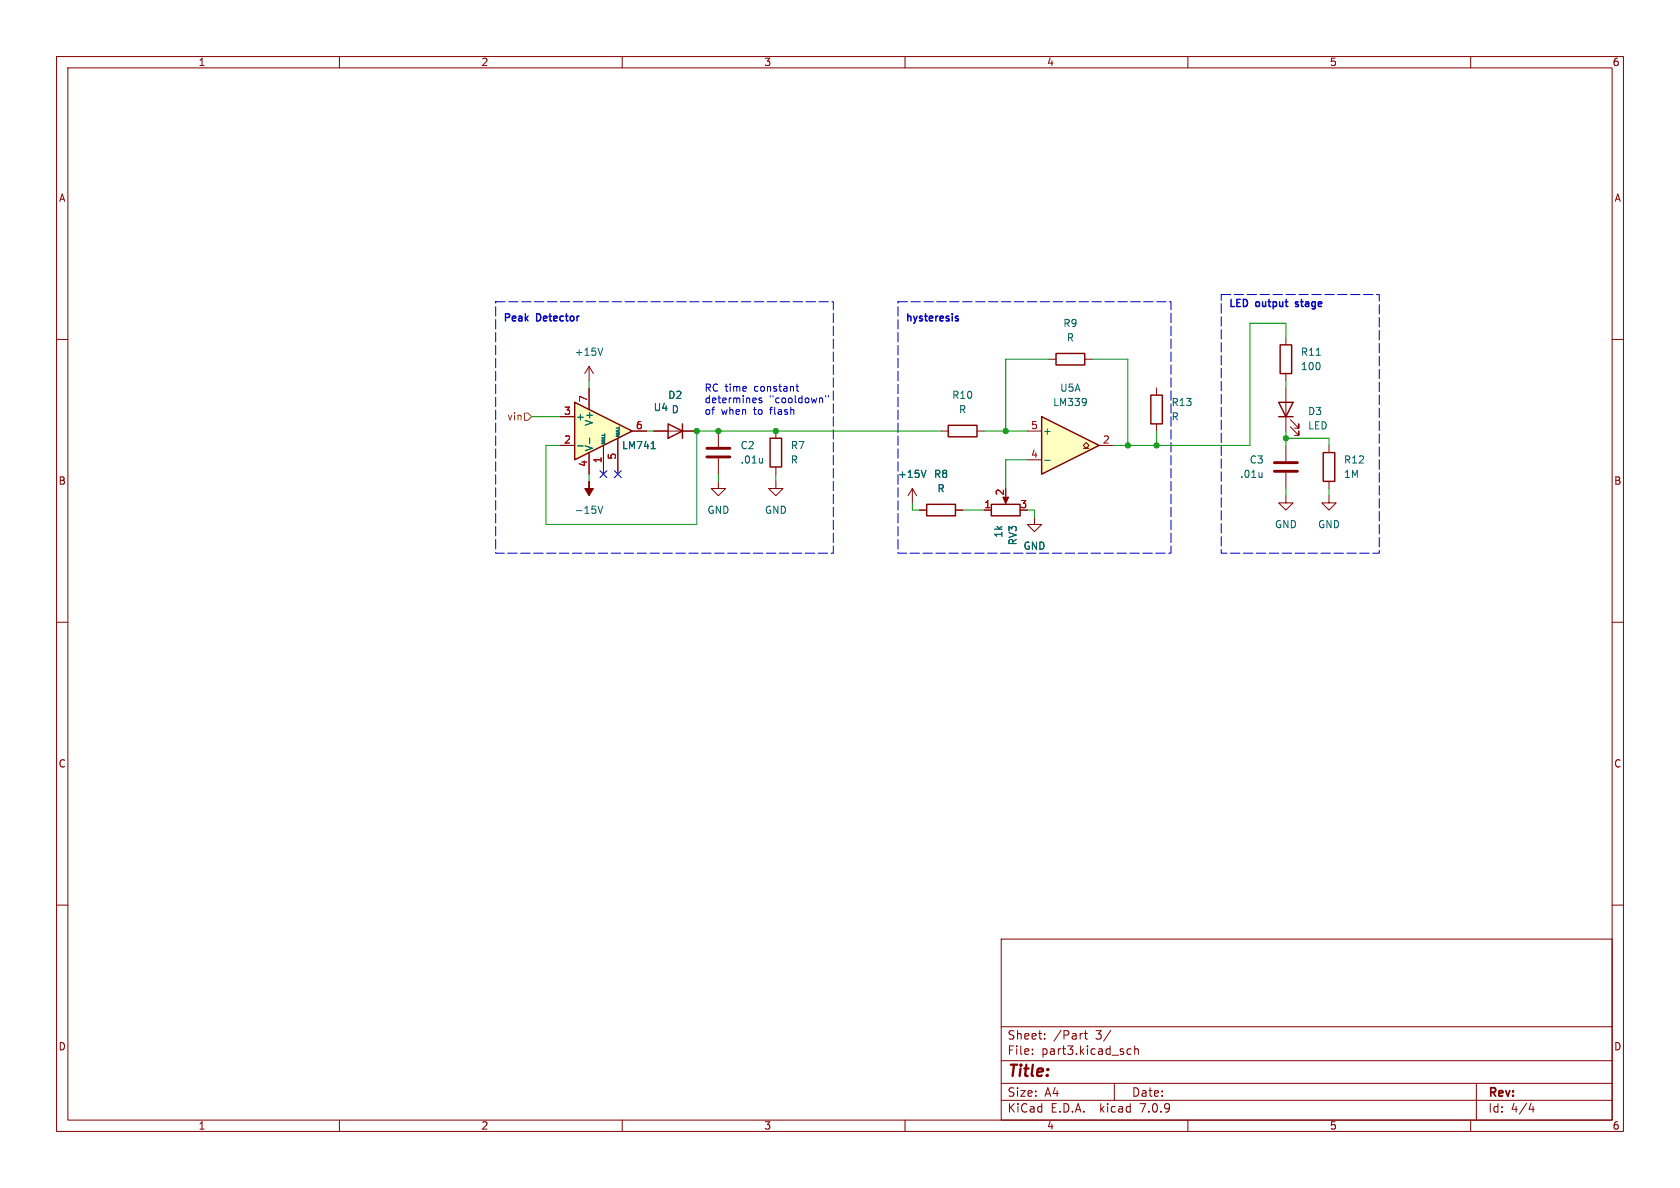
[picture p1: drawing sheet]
<svg xmlns="http://www.w3.org/2000/svg" width="297mm" height="210mm" viewBox="0 0 297 210" stroke-linecap="round" stroke-linejoin="round" font-family="sans-serif">
<g fill="none" stroke="#840000" stroke-width=".18">
<path d="M10 10h277v190h-277zM12 12h273v186h-273zM60 10v2M110 10v2M160 10v2M210 10v2M260 10v2M10 60h2M285 60h2M104.1 64.8l-.7 1.2M104.1 64.8v2.5M104.1 64.8l.8 1.2"/>
<path d="M127 76.2v2.8M137.2 76.2v1.3M127 85.1v1.3h1.3l-1.3 1.2-1.3-1.2h1.3M127 81v2.8M137.2 85.1v1.3h1.2l-1.2 1.2-1.3-1.2h1.3M137.2 82.6v1.2M161.3 86.4l-.8 1.2M161.3 86.4v2.5M161.3 86.4l.8 1.2M10 110h2M285 110h2M10 160h2"/>
<path d="M285 160h2M177 166h108v32h-108zM60 198v2M110 198v2M160 198v2M177 194.5h108M177 191.5h108M177 187.5h108M177 181.5h108M182.5 186.3v.1M182.5 185.5v.1M184.7 183.6v.1"/>
<path d="M184.7 182.8v.1M191.2 182.7h.2M191.7 182.7h.5M191.9 182.2v1.3l.3 .2M196.4 182.1l-1.3 2M197 191.5v3M199.2 186.1l.3 .3 .5-.1M200 185.5l-.5-.1-.3 .3M200.6 185.5l.2-.1 .4 .1v.9M200.6 184.9v1.5M210 198v2M260 198v2"/>
<path d="M261 191.5v6.5M270.7 195l-.4 1.1h.9M271 195.6v1"/>
</g>
<path d="M136.1 77.5h2.1v5.1h-2.1z" fill="none" stroke="#840000" stroke-width=".25"/>
<path d="M125 79.2h4M125 80.8h4" fill="none" stroke="#840000" stroke-width=".51"/>
<path d="M106.6 61.5l-.5 1.3M105.7 89.5l.4 1.2 .5-1.2M134.8 81v.9M134.8 81.7l-.1 .1M163.7 83.1l-.4 1.3" fill="none" stroke="#006464" stroke-width=".18"/>
<path d="M104.1 85.1v1.3h.8l-.8 1.2-.7-1.2h.7z" fill="#840000" stroke="#840000" stroke-width=".18"/>
<path d="M101.6 71.1l10.2 5.1-10.2 5.1z" fill="#ffffc2"/>
<path d="M101.6 71.1l10.2 5.1-10.2 5.1zM118.1 74.9l2.5 1.3-2.5 1.3zM120.6 74.9v2.6M167.6 75.2h5.1v2h-5.1zM186.7 62.5h5.1v2h-5.1zM203.5 69.9h2v5h-2zM226.1 71.1h2.5l-1.3 2.6zM226.1 73.7h2.5M226.3 61h2v5h-2zM233.9 80h2.1v5.1h-2.1z" fill="none" stroke="#840000" stroke-width=".25"/>
<g fill="none" stroke="#840000" stroke-width=".18">
<path d="M227.3 59.7v1.3M99.1 78.7h2.5M99.1 73.7h2.5M104.1 68.6v3.8M106.7 78.7v5.1M109.2 77.5v6.3M111.8 76.2h2.5M115.6 76.2h7.6M166.4 76.2h1.2M172.7 76.2h1.3M185.4 63.5h1.3M191.8 63.5h1.2"/>
<path d="M204.5 68.6v1.3M204.5 74.9v1.3M227.3 66v1.3M227.3 68.6v7.6M227.3 78.7v2.8M228.1 75.4l1.5 1.6v-.8v.8h-.7M228.1 74.2l1.5 1.5v-.8v.8h-.7M234.9 78.7v1.3M104.1 80v3.8M227.3 87.6v1.3h1.3l-1.3 1.3-1.2-1.3h1.2M227.3 83.6v2.8M234.9 87.6v1.3h1.3l-1.3 1.3-1.2-1.3h1.2"/>
<path d="M234.9 85.1v1.3"/>
</g>
<path d="M102.1 78.8h1M104.2 77.4v1M115.1 79.3h.7M232.7 62.8h.7M223.1 83.6v.8M223.1 84.3h-.1" fill="none" stroke="#006464" stroke-width=".18"/>
<path d="M225.3 83.3h4.1M225.3 81.8h4.1" fill="none" stroke="#840000" stroke-width=".51"/>
<path d="M184.1 73.7l10.2 5-10.2 5.1z" fill="#ffffc2"/>
<path d="M184.1 73.7l10.2 5-10.2 5.1zM163.8 89.2h5.1v2h-5.1zM175.3 89.2h5v2h-5z" fill="none" stroke="#840000" stroke-width=".25"/>
<g fill="none" stroke="#840000" stroke-width=".18">
<path d="M99.1 78.7h2.5M99.1 73.7h2.5M104.1 68.6v3.8M106.7 78.7v5.1M109.2 77.5v6.3M111.8 76.2h2.5M115.6 76.2h2.5M120.6 76.2h2.6M181.6 76.2h2.5M191.5 79.2h.5l-.5-.5 .5-.5 .5 .5-.5 .5h.5M194.3 78.7h2.5M104.1 80v3.8"/>
<path d="M162.6 90.2h1.2M168.9 90.2h1.3M174 90.2h1.3M177.8 87.6v1M181.6 81.3h2.5M182.9 91.4v1.3h1.2l-1.2 1.3-1.3-1.3h1.3"/>
</g>
<path d="M102.1 78.8h1M104.2 77.4v1M115.1 79.3h.7M192 70.6v.8M192 71v.1M163.7 83.1l-.4 1.3M184.7 81.4h.9" fill="none" stroke="#006464" stroke-width=".18"/>
<path d="M177.3 87.9h1l-.5 1.1z" fill="#840000" stroke="#840000" stroke-width=".18"/>
<path d="M92.7 73h.6l.7 .7-.7 .6h-.6z" fill="none" stroke="#725600" stroke-width=".18"/>
<path d="M134.7 70.4h-.3l-.2 .1v.2l.5 .1v.3h-.5M140.7 68.3h.5M140.9 67.9v1.1l.3 .2M145.2 70.4l.2 .1v.7M146 69.9v.3M146.5 69.9v.3" fill="none" stroke="#0000c2" stroke-width=".18"/>
<path d="M169.3 56.3l.1 .2-.1 .2M169.3 55.9h.1M229 54.1l.1 .1M229.1 53.4v.3" fill="none" stroke="#0000c2" stroke-width=".25"/>
<path d="M87.6 53.3h59.7v44.5h-59.7v-44.5M158.7 53.3h48.3v44.5h-48.3v-44.5M215.9 52.1h27.9v45.7h-27.9v-45.7" fill="none" stroke="#0000c2" stroke-width=".18" stroke-dasharray="1.7 .6"/>
<g fill="none" stroke="#009600" stroke-width=".18">
<path d="M227.3 59.7v-2.5h-6.3v21.5h-24.2M94 73.7h5.1M104.1 67.3v1.3M114.3 76.2h1.3M166.4 76.2h-43.2v16.5h-26.7v-14h2.6M174 76.2h7.6M185.4 63.5h-7.6v12.7M193 63.5h6.4v15.2M204.5 76.2v2.5M227.3 67.3v1.3M227.3 76.2v2.5M227.3 77.5h7.6v1.2"/>
<path d="M104.1 83.8v1.3M127 83.8v1.3M137.2 83.8v1.3M161.3 88.9v1.3h1.3M170.2 90.2h3.8M181.6 90.2h1.3v1.2M181.6 81.3h-3.8v5.1M227.3 86.4v1.2M234.9 86.4v1.2"/>
</g>
<path d="M106.1 83.2l1.2 1.2M107.3 83.2l-1.2 1.2M108.6 83.2l1.2 1.2M109.8 83.2l-1.2 1.2" fill="none" stroke="#000084" stroke-width=".18"/>
<g fill="#009600" stroke="#009600" stroke-width=".18">
<circle cx="127" cy="76.2" r=".46"/>
<circle cx="137.2" cy="76.2" r=".46"/>
<circle cx="123.2" cy="76.2" r=".46"/>
<circle cx="199.4" cy="78.7" r=".46"/>
<circle cx="227.3" cy="77.5" r=".46"/>
<circle cx="177.8" cy="76.2" r=".46"/>
<circle cx="204.5" cy="78.7" r=".46"/>
</g>
<text font-size="2.8" fill="#840000" x="178" y="190.9">Title:</text>
<g font-size="2.1" fill="#840000">
<text x="178" y="184">Sheet:</text>
<text x="186.2" y="184">/Part</text>
<text x="193.7" y="184">3/</text>
<text x="178" y="186.7">File:</text>
<text x="184.1" y="186.7">part3.kicad_sch</text>
<text x="178" y="196.9">KiCad</text>
<text x="178" y="194.1">Size:</text>
<text x="184.7" y="194.1">A4</text>
<text x="185.7" y="196.9">E.D.A.</text>
<text x="194.6" y="196.9">kicad</text>
<text x="200" y="194.1">Date:</text>
<text x="201.8" y="196.9">7.0.9</text>
<text x="263" y="194.3">Rev:</text>
<text x="263" y="196.9">Id:</text>
<text x="267.1" y="196.9">4/4</text>
</g>
<g font-size="1.8" fill="#840000">
<text x="35" y="11.9">1</text>
<text x="85" y="11.9">2</text>
<text x="135" y="11.9">3</text>
<text x="185" y="11.9">4</text>
<text x="235" y="11.9">5</text>
<text x="285" y="11.9">6</text>
<text x="10.3" y="35.9">A</text>
<text x="285.3" y="35.9">A</text>
<text x="10.3" y="85.9">B</text>
<text x="285.3" y="85.9">B</text>
<text x="10.3" y="135.9">C</text>
<text x="285.3" y="135.9">C</text>
<text x="10.3" y="185.9">D</text>
<text x="285.3" y="185.9">D</text>
<text x="35" y="199.9">1</text>
<text x="85" y="199.9">2</text>
<text x="135" y="199.9">3</text>
<text x="185" y="199.9">4</text>
<text x="235" y="199.9">5</text>
<text x="285" y="199.9">6</text>
</g>
<g font-size="1.8" fill="#0000c2">
<text x="88.9" y="56.9">Peak</text>
<text x="94.9" y="56.9">Detector</text>
<text x="160" y="56.9">hysteresis</text>
<text x="217.2" y="54.4">LED</text>
<text x="222.1" y="54.4">output</text>
<text x="229.6" y="54.4">stage</text>
<text x="124.5" y="69.3">RC time</text>
<text x="124.5" y="71.4">determines</text>
<text x="133.5" y="69.3">constant</text>
<text x="136" y="71.4">&quot;cooldown&quot;</text>
<text x="124.5" y="73.4">of</text>
<text x="127.5" y="73.4">when</text>
<text x="133.4" y="73.4">to</text>
<text x="136.4" y="73.4">flash</text>
</g>
<g font-size="1.8" fill="#006464">
<text x="187.9" y="58">R9</text>
<text x="101.5" y="63.1">+15V</text>
<text x="188.5" y="60.6">R</text>
<text x="229.9" y="65.6">100</text>
<text x="229.9" y="63.1">R11</text>
<text x="118" y="70.7">D2</text>
<text x="168.2" y="70.7">R10</text>
<text x="186.1" y="72">LM339</text>
<text x="187.3" y="69.4">U5A</text>
<text x="207" y="72">R13</text>
<text x="101.7" y="74.5">+</text>
<text x="105" y="75.4" transform="rotate(-90 105 75.4)">V+</text>
<text x="115.5" y="72.9">U4 D</text>
<text x="169.4" y="73.3">R</text>
<text x="184.3" y="77.1">+</text>
<text x="207" y="74.5">R</text>
<text x="231.1" y="73.6">D3</text>
<text x="231.1" y="76.1">LED</text>
<text x="105" y="79.9" transform="rotate(-90 105 79.9)">V-</text>
<text x="109.9" y="79.6">LM741</text>
<text x="130.8" y="79.6">C2</text>
<text x="130.8" y="82.1">.01u</text>
<text x="139.7" y="79.6">R7</text>
<text x="139.7" y="82.1">R</text>
<text x="220.8" y="82.1">C3</text>
<text x="237.5" y="82.1">R12</text>
<text x="158.6" y="84.7">+15V</text>
<text x="165" y="84.7">R8</text>
<text x="165.6" y="87.2">R</text>
<text x="219.1" y="84.7">.01u</text>
<text x="237.5" y="84.7">1M</text>
<text x="101.5" y="91">-15V</text>
<text x="125" y="91">GND</text>
<text x="135.1" y="91">GND</text>
<text x="177.4" y="95.2" transform="rotate(-90 177.4 95.2)">1k</text>
<text x="225.3" y="93.6">GND</text>
<text x="232.9" y="93.6">GND</text>
<text x="179.9" y="96.5" transform="rotate(-90 179.9 96.5)">RV3</text>
<text x="180.8" y="97.4">GND</text>
</g>
<g font-size="1.8" fill="#a90000">
<text x="103.9" y="71.2" transform="rotate(-90 103.9 71.2)">7</text>
<text x="99.6" y="73.4">3</text>
<text x="112.3" y="75.9">6</text>
<text x="182.2" y="75.9">5</text>
<text x="99.6" y="78.5">2</text>
<text x="103.9" y="82.6" transform="rotate(-90 103.9 82.6)">4</text>
<text x="106.4" y="82" transform="rotate(-90 106.4 82)">1</text>
<text x="109" y="81.4" transform="rotate(-90 109 81.4)">5</text>
<text x="182.2" y="81">4</text>
<text x="194.9" y="78.5">2</text>
<text x="173.9" y="89.9">1</text>
<text x="177.5" y="87.7" transform="rotate(-90 177.5 87.7)">2</text>
<text x="180.3" y="89.9">3</text>
</g>
<text font-size="1.8" fill="#725600" x="89.6" y="74.5">vin</text>
<g font-size=".7" fill="#006464">
<text x="109.6" y="77.3" transform="rotate(-90 109.6 77.3)">NULL</text>
<text x="107.1" y="78.6" transform="rotate(-90 107.1 78.6)">NULL</text>
</g>
</svg>
